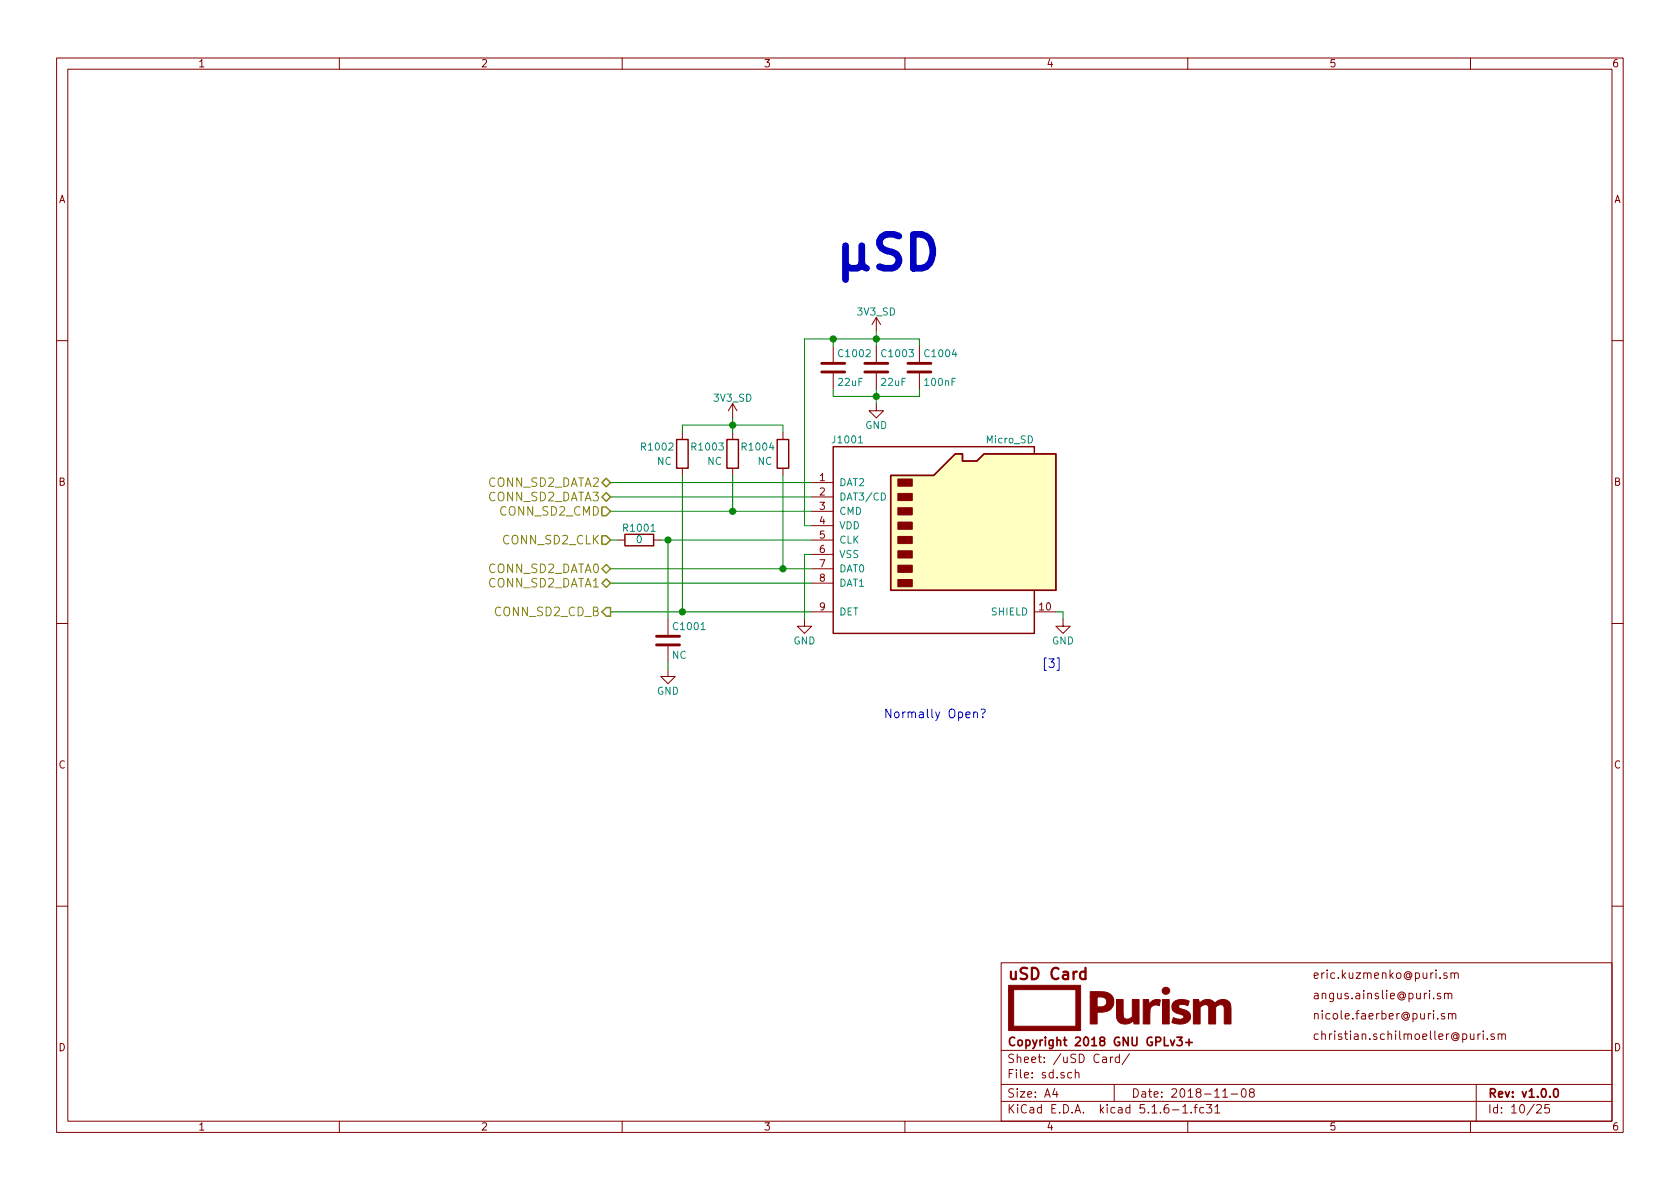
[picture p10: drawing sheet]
<svg xmlns="http://www.w3.org/2000/svg" width="297mm" height="210mm" viewBox="0 0 297 210" stroke-linecap="round" stroke-linejoin="round" font-family="sans-serif">
<g fill="none" stroke="#840000" stroke-width=".18">
<path d="M10 10.3h277v189.9h-277zM12 12.2h273v186.1h-273zM60 10.3v1.9M110 10.3v1.9M160 10.3v1.9M210 10.3v1.9M260 10.3v1.9M154.9 56.1l-.7 1.3M154.9 56.1v2.6M154.9 56.1l.8 1.3M10 60.2h2M120.6 76.4v1.3"/>
<path d="M129.5 71.4l-.7 1.2M129.5 71.4v2.5M129.5 76.4v1.3M129.5 71.4l.8 1.2M138.4 76.4v1.3M147.3 61.2v2.8M147.3 66v2.8M154.9 71.4v1.2h1.3l-1.3 1.3-1.2-1.3h1.2M154.9 61.2v2.8M154.9 66v2.8M162.6 61.2v2.8M162.6 66v2.8"/>
<path d="M285 60.2h2M109.2 95.5h1.3M115.6 95.5h1.2M120.6 82.8v1.3M129.5 82.8v1.3M138.4 82.8v1.3M143.5 95.5h3.8M143.5 85.3h3.8M143.5 87.9h3.8M143.5 90.4h3.8M143.5 93h3.8M143.5 98h3.8"/>
<path d="M10 110.3h2M118.1 118.4v1.2h1.3l-1.3 1.3-1.3-1.3h1.3M118.1 109.5v2.8M118.1 114.3v2.8M142.2 109.5v1.2h1.3l-1.3 1.3-1.2-1.3h1.2M143.5 108.2h3.8M143.5 100.6h3.8M143.5 103.1h3.8M182.9 108.2h3.8M188 109.5v1.2h1.2l-1.2 1.3-1.3-1.3h1.3M285 110.3h2M10 160.2h2"/>
<path d="M177 170.3h108v28h-108zM254.7 175.7l-.4-.1-.2 .2 .1 .3 .5 .1v.3h-.6M255.4 179.3l-.4-.1-.2 .2 .1 .2 .5 .2v.3h-.6M255.4 175.8l.1-.1a.37 .37 0 0 1 .6 .1v.8M255.4 175.6v1M255.8 172.1l-.3-.1-.2 .2v.3l.5 .1v.3h-.5M256.1 175.8v-.1a.37 .37 0 0 1 .6 .1v.8M256.1 179.3h.1a.37 .37 0 0 1 .6 .1v.8M256.1 179.2v1M256.5 172.2l.3-.2 .3 .1 .1 .9M256.5 172v1M256.8 179.4v-.1a.37 .37 0 0 1 .6 .1v.8"/>
<path d="M257.2 172.2a.36 .36 0 0 1 .3-.2 .36 .36 0 0 1 .3 .2v.8M285 160.2h2M60 198.3v1.9M110 198.3v1.9M160 198.3v1.9M177 194.8h108M177 191.8h108M177 185.7h108M186.5 192.5l-.4 1h1M186.8 193v1M189.5 189.7l-.4-.1-.3 .3v.6l.3 .1 .4-.1M190.1 189.8l.1-.1a.37 .37 0 0 1 .6 .1v.8"/>
<path d="M190.1 189.1v1.5M196.3 186.9v1M196.8 186.9l-.3 .1-.2 .2M197 191.8v3M197.9 187l-.4-.1-.3 .3 .1 .6 .2 .1 .4-.1M197.9 186.4v1.5M199.7 186.3l-1.3 2M207.3 196.3h1.2M209.1 195.8l.4-.5v1.5M209.1 196.8h.9M210 198.3v1.9M210.6 196.7v.1"/>
<path d="M211.1 195.8h.6M211.7 195.3l-.4 .2v1.3M212.8 195.9l-.4-.1-.3 .3 .1 .6 .2 .1 .4-.1M213.3 195.3h.9l-.5 .6 .5 .1v.7l-.2 .1-.7-.1M214.8 195.8l.4-.5v1.5M214.8 196.8h.9M216.2 194h.8M217.7 193.5h1.1M219.6 192.7l.4-.2a.94 .94 0 0 1 0 1.5 .82 .82 0 0 1-.4-1.3zM221.2 193.2l-.3-.3 .1-.2 .2-.2 .4 .1 .2 .2-.1 .2-.6 .2a.48 .48 0 0 0-.1 .7l.2 .1 .5-.1a.48 .48 0 0 0-.1-.7h-.1M254.2 180.1v.1M260 198.3v1.9"/>
<path d="M261 191.8v6.5M261.3 182.8v1M261.7 182.8l-.4 .3M262.3 182.3v.2M262.3 182.8v1M263 183.7v.1M264.2 182.9a.37 .37 0 0 0-.6 .1l.1 .3 .5 .1 .1 .1-.3 .3-.4-.1M264.9 183l.2-.2 .4 .1v.9M264.9 182.8v1M265.5 183a.34 .34 0 0 1 .3-.2 .34 .34 0 0 1 .4 .2v.8M271.7 195.5l.2-.2h.4l.2 .5-.9 1h.9M273.9 195.3h-.7l-.1 .7 .2-.1 .5 .1 .2 .2-.1 .5-.2 .1-.6-.1"/>
</g>
<path d="M207 183.9l.3 1 .4-1M208.1 183.4h.9l-.5 .6 .4 .1v.7l-.2 .1-.6-.1M209.7 184.3h1.1M210.2 183.8v1.1M274.9 192.6l.3-.1a.94 .94 0 0 1 0 1.5h-.2a1 1 0 0 1-.1-1.4z" fill="none" stroke="#840000" stroke-width=".3"/>
<path d="M191.9 171.9a.68 .68 0 0 0-.8 .1l-.1 .2 .1 .8 .2 .1 .6-.1M191.9 171.1v2" fill="none" stroke="#840000" stroke-width=".41"/>
<g fill="#840000" stroke="#840000" stroke-width=".18">
<path d="M178.3 174.2h12.8v8h-12.8v-7.2h.9v6.5h11v-6.5h-11.9z"/>
<path d="M197.4 176.8h1.2v2.5a.85 .85 0 0 0 .6 .9 .85 .85 0 0 0 1-.4v-3h1.2v4.3h-.9v-.2a.25 .25 0 0 0-.1-.3 .25 .25 0 0 0-.4 .2l-.6 .2a1.47 1.47 0 0 1-2-1.7z"/>
<path d="M207.5 177.2a2.7 2.7 0 0 1 2.6-.2l.2 .1-.3 .7-.4-.1a.88 .88 0 0 0-1.2 .3l.3 .4 1 .3a1.26 1.26 0 0 1 .7 1.4 1.26 1.26 0 0 1-1.4 1l-1-.1-.7-.2v-.5a.29 .29 0 0 1 .2-.3 .29 .29 0 0 1 .4 .1l.3 .1a.86 .86 0 0 0 1.1-.3 .95 .95 0 0 0-.9-.6l-.5-.2a1.15 1.15 0 0 1-.4-1.9z"/>
<path d="M192.8 175.4h1.9a1.8 1.8 0 0 1 2.2 1.2 1.8 1.8 0 0 1-1.2 2.2l-.7 .2h-1v2.1h-1.2v-4.8h1.2v1.7h.4a.91 .91 0 0 0 1.2-.5 .91 .91 0 0 0-.7-1.2h-2.1z"/>
<path d="M202.1 176.8h.7a.26 .26 0 0 1 .3 0 .26 .26 0 0 1 0 .4l.1 .4a1.38 1.38 0 0 1 2-.7l-.2 .9a1.12 1.12 0 0 0-1.3 .1 1.12 1.12 0 0 0-.4 1.2v2h-1.2z"/>
<path d="M205.5 176.8h1.2v4.3h-1.2z"/>
<path d="M211 176.8h.9l.2 .5a1.9 1.9 0 0 1 2.5-.1l.1 .1a.21 .21 0 0 0 .2 0 .21 .21 0 0 0 .2-.2l.7-.3a1.42 1.42 0 0 1 1.9 1.7v2.6h-1.2v-2.4a.85 .85 0 0 0-.4-1l-.7 .1-.5 .3v3h-1.2v-3a.82 .82 0 0 0-.8-.5 .82 .82 0 0 0-.7 .6v2.9h-1.2z"/>
<path d="M158.7 102.5h2.6v1.3h-2.6z"/>
<path d="M158.7 99.9h2.6v1.3h-2.6z"/>
<path d="M158.7 97.4h2.6v1.3h-2.6z"/>
<path d="M158.7 94.9h2.6v1.2h-2.6z"/>
<path d="M158.7 92.3h2.6v1.3h-2.6z"/>
<path d="M158.7 89.8h2.6v1.3h-2.6z"/>
<path d="M158.7 87.2h2.6v1.3h-2.6z"/>
<path d="M158.7 84.7h2.6v1.3h-2.6z"/>
<circle cx="206.1" cy="175.2" r=".65"/>
</g>
<path d="M119.6 77.7h2.1v5.1h-2.1zM128.5 77.7h2.1v5.1h-2.1zM137.4 77.7h2v5.1h-2zM110.5 94.5h5.1v2h-5.1zM157.5 84.1h7.6l3.8-3.8h1.3v1.2h2.5l1.3-1.2h12.7v24.1h-29.2zM182.9 80.3v-1.3h-35.6v33h35.6v-7.6" fill="none" stroke="#840000" stroke-width=".25"/>
<path d="M145.3 65.8h4.1M145.3 64.3h4.1M152.9 65.8h4.1M152.9 64.3h4.1M160.5 65.8h4.1M160.5 64.3h4.1M116.1 114h4M116.1 112.5h4" fill="none" stroke="#840000" stroke-width=".51"/>
<path d="M157.5 84.1h7.6l3.8-3.8h1.3v1.2h2.5l1.3-1.2h12.7v24.1h-29.2z" fill="#ffffc2" stroke="#ffffc2" stroke-width=".18"/>
<path d="M151.8 78.3h.7M155.8 87.2a.64 .64 0 0 1 .8 .6 .64 .64 0 0 1-.8 .6z" fill="none" stroke="#008484" stroke-width=".18"/>
<g fill="none" stroke="#008400" stroke-width=".18">
<path d="M147.3 59.9v1.3M154.9 58.7v2.5M120.6 76.4v-1.2h17.8v1.2M129.5 73.9v2.5M147.3 68.8v1.3h15.3v-1.3M154.9 68.8v2.6M162.6 61.2v-1.3h-20.4v33.1h1.3M107.9 90.4h35.6M107.9 95.5h1.3M107.9 87.9h35.6M107.9 85.3h35.6M116.8 95.5h26.7"/>
<path d="M118.1 95.5v14M120.6 84.1v24.1M129.5 84.1v6.3M138.4 84.1v16.5M143.5 98h-1.3v11.5M107.9 108.2h35.6M107.9 100.6h35.6M107.9 103.1h35.6M118.1 117.1v1.3M186.7 108.2h1.3v1.3"/>
</g>
<path d="M106.4 94.7h.8l.7 .8-.7 .8h-.8zM106.4 85.3l.8-.7 .7 .7-.7 .8zM106.4 87.9l.8-.8 .7 .8-.7 .7zM106.4 89.7h.8l.7 .7-.7 .8h-.8zM106.4 103.1l.8-.7 .7 .7-.7 .8zM106.4 100.6l.8-.8 .7 .8-.7 .7zM107.2 107.4h.7v1.6h-.7l-.8-.8z" fill="none" stroke="#848400" stroke-width=".25"/>
<path d="M186.9 116.4h.4v2.1h-.4M172.2 126a.37 .37 0 0 1 .6 .1v.8M172.2 125.9v1M173.5 125.5l.5-.1a.38 .38 0 0 1 .2 .4 .38 .38 0 0 1-.4 .3v.2M173.8 126.8v.1" fill="none" stroke="#0000c2" stroke-width=".18"/>
<path d="M161.5 41.4a2.6 2.6 0 0 1 3.4 2.6 3.4 3.4 0 0 1-1.1 3.2l-.9 .2h-1.4z" fill="none" stroke="#0000c2" stroke-width="1.2"/>
<g fill="#008400" stroke="#008400" stroke-width=".25">
<circle cx="118.1" cy="95.5" r=".51"/>
<circle cx="129.5" cy="75.2" r=".51"/>
<circle cx="129.5" cy="90.4" r=".51"/>
<circle cx="138.4" cy="100.6" r=".51"/>
<circle cx="120.7" cy="108.2" r=".51"/>
<circle cx="147.3" cy="59.9" r=".51"/>
<circle cx="154.9" cy="59.9" r=".51"/>
<circle cx="154.9" cy="70.1" r=".51"/>
</g>
<text font-size="8.3" fill="#0000c2" x="147.3" y="47.7">SD</text>
<text font-size="2.8" fill="#840000" x="178" y="173.2">uSD Card</text>
<g font-size="2.1" fill="#848400">
<text x="86.4" y="86.1">CONN_SD2_DATA2</text>
<text x="86.4" y="88.6">CONN_SD2_DATA3</text>
<text x="88.6" y="91.2">CONN_SD2_CMD</text>
<text x="86.4" y="101.3">CONN_SD2_DATA0</text>
<text x="89.1" y="96.3">CONN_SD2_CLK</text>
<text x="86.4" y="103.9">CONN_SD2_DATA1</text>
<text x="87.7" y="109">CONN_SD2_CD_B</text>
</g>
<g font-size="2.1" fill="#0000c2">
<text x="184.1" y="118.1">[3]</text>
<text x="156.2" y="127">Normally Open?</text>
</g>
<g font-size="2.1" fill="#840000">
<text x="232" y="173.1">eric.kuzmenko@puri.sm</text>
<text x="232" y="176.7">angus.ainslie@puri.sm</text>
<text x="178" y="185">Copyright 2018 GNU GPLv3+</text>
<text x="232" y="183.9">christian.schilmoeller@puri.sm</text>
<text x="232" y="180.3">nicole.faerber@puri.sm</text>
<text x="178" y="190.7">File: sd.sch</text>
<text x="178" y="188">Sheet: /uSD Card/</text>
<text x="178" y="196.9">KiCad E.D.A. kicad 5.1.6-1.fc31</text>
<text x="178" y="194.1">Size: A4</text>
<text x="200" y="194.1">Date: 2018-11-08</text>
<text x="263" y="194.1">Rev: v1.0.0</text>
<text x="263" y="196.9">Id: 10/25</text>
</g>
<g font-size="1.8" fill="#840000">
<text x="35" y="11.9">1</text>
<text x="85" y="11.9">2</text>
<text x="135" y="11.9">3</text>
<text x="185" y="11.9">4</text>
<text x="235" y="11.9">5</text>
<text x="285" y="11.9">6</text>
<text x="10.4" y="35.9">A</text>
<text x="285.4" y="35.9">A</text>
<text x="10.4" y="85.9">B</text>
<text x="144.9" y="85.1">1</text>
<text x="144.9" y="87.6">2</text>
<text x="285.4" y="85.9">B</text>
<text x="144.9" y="90.2">3</text>
<text x="144.9" y="92.7">4</text>
<text x="144.9" y="95.2">5</text>
<text x="144.9" y="97.8">6</text>
<text x="144.9" y="100.3">7</text>
<text x="144.9" y="102.9">8</text>
<text x="144.9" y="107.9">9</text>
<text x="183.8" y="107.9">10</text>
<text x="10.4" y="135.9">C</text>
<text x="285.4" y="135.9">C</text>
<text x="10.4" y="185.9">D</text>
<text x="285.4" y="185.9">D</text>
<text x="35" y="199.9">1</text>
<text x="85" y="199.9">2</text>
<text x="135" y="199.9">3</text>
<text x="185" y="199.9">4</text>
<text x="235" y="199.9">5</text>
<text x="285" y="199.9">6</text>
</g>
<g font-size="1.8" fill="#008484">
<text x="151.7" y="55.8">3V3_SD</text>
<text x="148.5" y="63.2">C1002</text>
<text x="156.1" y="63.2">C1003</text>
<text x="163.7" y="63.2">C1004</text>
<text x="126.3" y="71">3V3_SD</text>
<text x="148.3" y="68.2">22uF</text>
<text x="155.9" y="68.2">22uF</text>
<text x="163.7" y="68.2">100nF</text>
<text x="153" y="75.9">GND</text>
<text x="113.6" y="79.7">R1002</text>
<text x="116.2" y="82.2">NC</text>
<text x="122.5" y="79.7">R1003</text>
<text x="125.1" y="82.2">NC</text>
<text x="131.4" y="79.7">R1004</text>
<text x="134" y="82.2">NC</text>
<text x="147.4" y="78.4">J1001</text>
<text x="174.5" y="78.4">Micro_SD</text>
<text x="148.3" y="86">DAT2</text>
<text x="148.3" y="88.5">DAT3/CD</text>
<text x="110.4" y="94">R1001</text>
<text x="148.3" y="91.1">CMD</text>
<text x="148.3" y="93.6">VDD</text>
<text x="112.5" y="96.1">0</text>
<text x="148.3" y="96.1">CLK</text>
<text x="148.3" y="98.7">VSS</text>
<text x="148.3" y="101.2">DAT0</text>
<text x="148.3" y="103.8">DAT1</text>
<text x="119.3" y="111.4">C1001</text>
<text x="140.3" y="114">GND</text>
<text x="148.3" y="108.8">DET</text>
<text x="175.4" y="108.8">SHIELD</text>
<text x="186" y="114">GND</text>
<text x="118.8" y="116.5">NC</text>
<text x="116.2" y="122.9">GND</text>
</g>
</svg>
